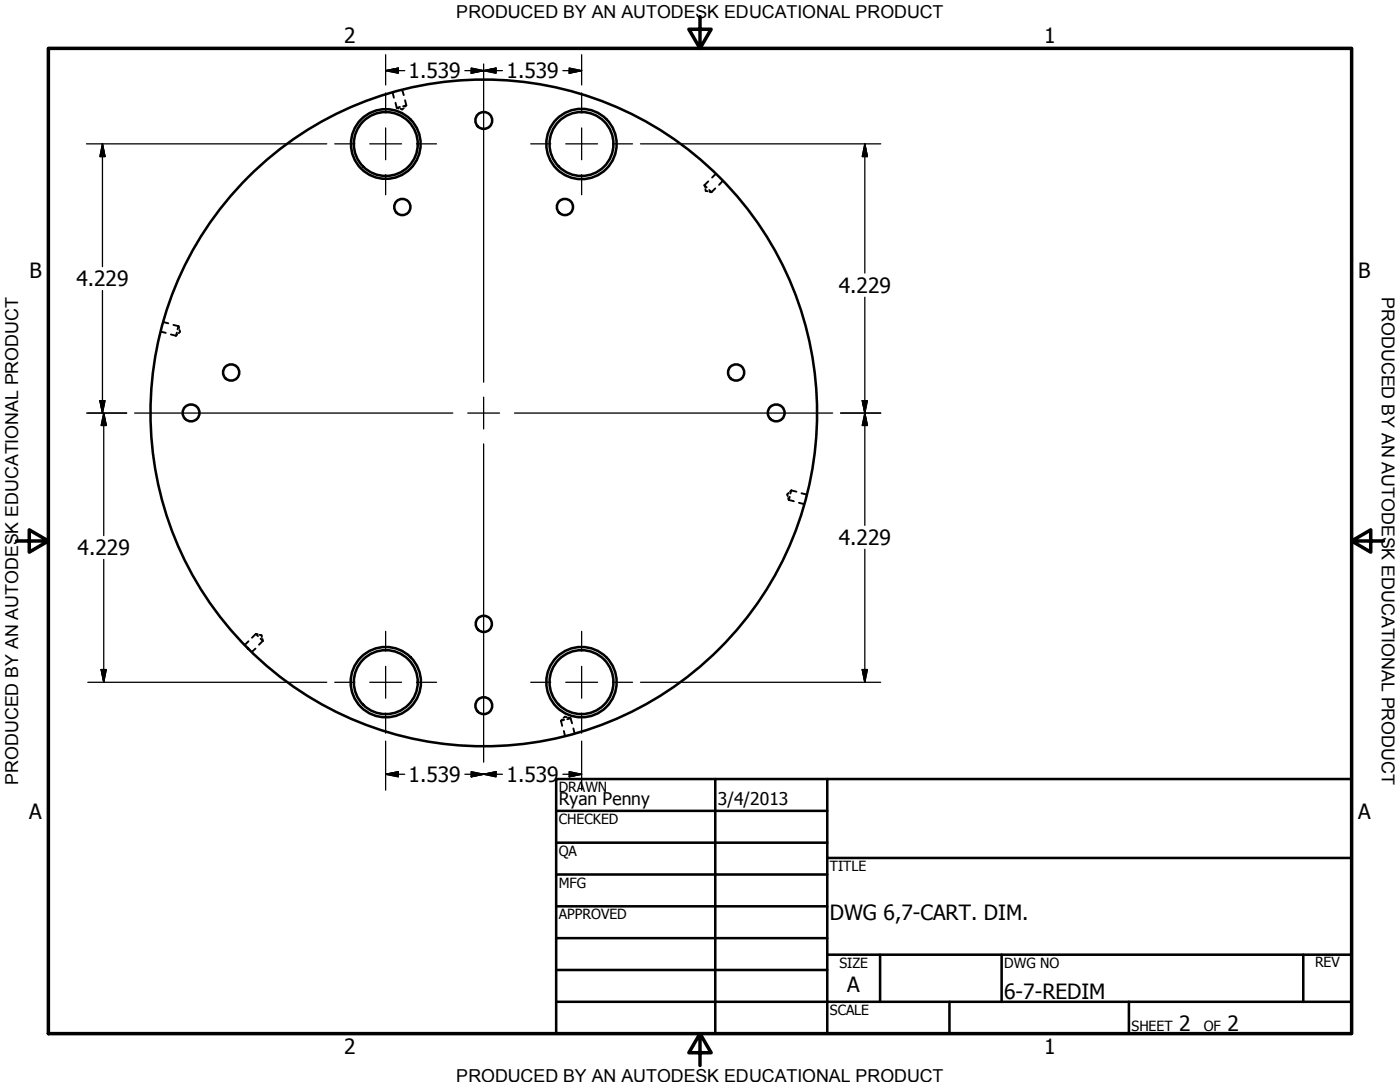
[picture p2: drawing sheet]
<svg xmlns="http://www.w3.org/2000/svg" width="279mm" height="216mm" viewBox="0 0 279 216" stroke-linecap="round" stroke-linejoin="round" font-family="sans-serif">
<!-- layer: Title (ANSI) -->
<g fill="none" stroke="#000" stroke-width=".51">
<path d="M145.8 75.5a1.62 1.62 0 0 1 .6-2.7 1.62 1.62 0 0 1 2.1 1.7 1.62 1.62 0 0 1-2.4 1.2l-.3-.2"/>
<circle cx="77" cy="28.7" r="7"/>
<circle cx="77" cy="28.7" r="6.4"/>
<circle cx="96.6" cy="24" r="1.68"/>
<circle cx="116" cy="28.7" r="7"/>
<circle cx="116" cy="28.7" r="6.4"/>
<circle cx="80.3" cy="41.3" r="1.62"/>
<circle cx="112.7" cy="41.3" r="1.62"/>
<circle cx="46.1" cy="74.3" r="1.62"/>
<circle cx="38.1" cy="82.4" r="1.68"/>
<circle cx="96.6" cy="82.4" r="66.5"/>
<circle cx="154.9" cy="82.4" r="1.68"/>
<circle cx="77" cy="136.1" r="7"/>
<circle cx="77" cy="136.1" r="6.4"/>
<circle cx="96.6" cy="124.5" r="1.62"/>
<circle cx="116" cy="136.1" r="7"/>
<circle cx="116" cy="136.1" r="6.4"/>
<circle cx="96.6" cy="140.8" r="1.68"/>
</g>
<!-- layer: Visible (ANSI) -->
<g fill="none" stroke="#000" stroke-width=".38">
<path d="M78.4 18.5l.2 1M80.3 18l.3 1M78.9 20.5l.3 1M79.2 21.5l.4 .2M79.8 21.3l-.6 .2M80.6 21.6l-.3 .2-.4-.1M80.8 20l.3 1M81.1 21l-.6 .2M81.1 21l-.3 .3M140.6 37l.4 .4M140.6 37l.1 .3M140.8 37.7v.4l.4 .1"/>
<path d="M141.4 36.2l-.8 .8M141.5 37.9l.5 .5M141.6 38.3l.4 .1M142.7 37.6l-.7 .8M142.8 34.7l-.7 .7M144.2 36.1l-.7 .8M32.1 66.2l1 .2M32.6 64.3l1 .2M34.1 66.7l1 .3M34.6 64.8l1 .3M35.3 66.4l-.2 .6M35.4 66.7l-.3 .3"/>
<path d="M35.6 65.1l-.2 .6M35.6 65.1l.2 .4M35.8 65.8l.1 .4-.2 .3M157.3 99.4l.1 .4M157.4 98.4l-.3 .3 .1 .3M157.4 99.8l1 .2M157.6 99.1l-.2 .7M157.9 97.9l-.2 .6M157.9 97.9l-.2 .2M157.9 97.9l1 .2M160 98.4l1 .3M159.4 100.3l1.1 .3"/>
<path d="M49.6 128l-.8 .7M51 129.4l-.8 .7M51.1 126.5l.4 .4M51.1 126.5l.3 .1M51.1 126.5l-.8 .8M51.8 126.7h.4l.1 .4M52 127.4l.5 .5M52.4 127.5l.1 .4M52.5 127.9l-.8 .8M112 143.8l.2 1M112.2 143.6l-.2 .2M112.5 145.9l.3 1"/>
<path d="M112.6 143.6l-.6 .2M113.2 143.1l-.4-.1-.3 .3M113.5 143.2l.4 .1M113.9 143.3l-.7 .2M113.9 143.3l.3 1M114.4 145.4l.3 1"/>
</g>
<!-- layer: Hidden (ANSI) -->
<path d="M9.7 9.7h260v196.5h-260zM139.7 3.3v6.4l-2.2-3.9h4.4l-2.2 3.9M3.3 107.9h6.4l-3.9-2.2v4.5l3.9-2.3M269.7 107.9l3.9 2.3v-4.5l-3.9 2.2h6.4M139.7 206.2l2.2 3.9h-4.4l2.2-3.9v6.4" fill="none" stroke="#000" stroke-width=".7"/>
<!-- layer: Border (ANSI) -->
<g fill="none" stroke="#000" stroke-width=".51">
<path d="M111 155.4h158.7v50.8h-158.7zM142.7 155.4v50.8M165.1 155.4v50.8M111 161.8h54.1M111 168.1h54.1M111 174.5h54.1M165.1 171.2h104.6M111 180.8h54.1M111 187.2h54.1M111 193.5h54.1M111 199.9h158.7M165.1 190.5h104.6"/>
<path d="M175.6 190.5v9.4M189.5 199.9v6.3M199.9 190.5v9.4M225.3 199.9v6.3M260.1 190.5v9.4"/>
</g>
<!-- layer: Center Mark (ANSI) -->
<g fill="none" stroke="#000" stroke-width=".25">
<path d="M77 18.5v4M96.5 12.8v63.5M116.1 18.5v4M66.8 28.7h4M73.8 28.7h6.3M77 25.5v6.4M77 34.9v4M83.1 28.7h4M105.9 28.7h4M112.9 28.7h6.4M116.1 25.5v6.4M116.1 34.9v4"/>
<path d="M122.2 28.7h4M96.5 79.2v6.4M26.9 82.4h63.5M93.3 82.4h6.4M96.5 88.6v63.5M102.7 82.4h63.5M66.8 136.1h4M73.8 136.1h6.3M77 126v3.9M77 133v6.3M83.1 136.1h4M105.9 136.1h4"/>
<path d="M112.9 136.1h6.4M116.1 126v3.9M116.1 133v6.3M122.2 136.1h4M77 142.3v4M116.1 142.3v4"/>
</g>
<!-- layer: Dimension (ANSI) -->
<g fill="none" stroke="#000" stroke-width=".25">
<path d="M77 14.1l2.5-.5v1zM77 14.1h3.8M77 10.9v6.1M92.8 14.1h7.5M94 13.6l2.5 .5-2.5 .5zM96.5 14.1l2.5-.5v1zM112.3 14.1h3.8M113.6 13.6l2.5 .5-2.5 .5zM116.1 10.9v6.1M17.3 28.7h47.9M20.4 28.7l.6 2.5h-1.1zM20.4 28.7v24.5"/>
<path d="M127.8 28.7h48M172.6 28.7l.5 2.5h-1zM172.6 28.7v25.8M20.4 58v24.4M172.6 59.3v45.5M19.9 79.9h1.1l-.6 2.5zM172.1 79.9h1l-.5 2.5zM17.3 82.4h8M20.7 82.4l.5 2.5h-1zM20.7 82.4v24.5M167.8 82.4h8M172.6 82.4l.5 2.5h-1z"/>
<path d="M20.7 111.6v24.5M172.6 109.6v26.5M17.5 136.1h47.7M20.2 133.6h1l-.5 2.5zM127.8 136.1h48M172.1 133.6h1l-.5 2.5zM77 154.5l2.5-.5v1zM77 147.9v9.8M77 154.5h3.8M92.8 154.5h7.5M94 154l2.5 .5-2.5 .5zM96.5 154.5l2.5-.5v1z"/>
<path d="M112.3 154.5h3.8M113.6 154l2.5 .5-2.5 .5zM116.1 147.9v9.8"/>
</g>
<g fill="#000" stroke="#000" stroke-width=".25">
<path d="M77 14.1l2.5-.5zM77 14.1l2.5-.5v1zM94 14.6l2.5-.5zM94 13.6l2.5 .5-2.5 .5zM96.5 14.1l2.5-.5zM96.5 14.1l2.5-.5v1zM113.6 14.6l2.5-.5zM113.6 13.6l2.5 .5-2.5 .5zM20.4 28.7l.6 2.5zM20.4 28.7l.6 2.5h-1.1zM172.6 28.7l.5 2.5zM172.6 28.7l.5 2.5h-1z"/>
<path d="M19.9 79.9l.5 2.5zM19.9 79.9h1.1l-.6 2.5zM172.1 79.9l.5 2.5zM172.1 79.9h1l-.5 2.5zM20.7 82.4l.5 2.5zM20.7 82.4l.5 2.5h-1zM172.6 82.4l.5 2.5zM172.6 82.4l.5 2.5h-1zM20.2 133.6l.5 2.5zM20.2 133.6h1l-.5 2.5zM172.1 133.6l.5 2.5zM172.1 133.6h1l-.5 2.5z"/>
<path d="M77 154.5l2.5-.5zM77 154.5l2.5-.5v1zM94 155l2.5-.5zM94 154l2.5 .5-2.5 .5zM96.5 154.5l2.5-.5zM96.5 154.5l2.5-.5v1zM113.6 155l2.5-.5zM113.6 154l2.5 .5-2.5 .5z"/>
</g>
<g font-size="4.2">
<text x="68.7" y="8.6">2</text>
<text x="208.4" y="8.6">1</text>
<text x="81.5" y="15.6">1.539</text>
<text x="101.1" y="15.6">1.539</text>
<text x="5.9" y="55.5">B</text>
<text x="15.2" y="57.1">4.229</text>
<text x="167.4" y="58.4">4.229</text>
<text x="271.1" y="55.5">B</text>
<text x="15.5" y="110.8">4.229</text>
<text x="167.4" y="108.7">4.229</text>
<text x="81.5" y="156">1.539</text>
<text x="101.1" y="156">1.539</text>
<text x="5.8" y="163.4">A</text>
<text x="271" y="163.4">A</text>
<text x="165.6" y="183.5">DWG 6,7-CART. DIM.</text>
<text x="169.1" y="198">A</text>
<text x="200.4" y="199.3">6-7-REDIM</text>
<text x="235.3" y="205.7">2</text>
<text x="245" y="205.7">2</text>
<text x="68.7" y="210.3">2</text>
<text x="208.4" y="210.3">1</text>
</g>
<g font-size="3.6">
<text x="91.1" y="3.6">PRODUCED BY AN AUTODESK EDUCATIONAL PRODUCT</text>
<text x="275.8" y="59.3" transform="rotate(90 275.8 59.3)">PRODUCED BY AN AUTODESK EDUCATIONAL PRODUCT</text>
<text x="3.6" y="156.6" transform="rotate(-90 3.6 156.6)">PRODUCED BY AN AUTODESK EDUCATIONAL PRODUCT</text>
<text x="91.1" y="215.9">PRODUCED BY AN AUTODESK EDUCATIONAL PRODUCT</text>
</g>
<g font-size="3.5">
<text x="111.5" y="160.6">Ryan Penny</text>
<text x="143.3" y="160.7">3/4/2013</text>
</g>
<g font-size="2.8">
<text x="111.5" y="158">DRAWN</text>
<text x="111.5" y="164.4">CHECKED</text>
<text x="111.5" y="170.8">QA</text>
<text x="165.6" y="173.7">TITLE</text>
<text x="111.5" y="177.1">MFG</text>
<text x="111.5" y="183.5">APPROVED</text>
<text x="167.5" y="193.1">SIZE</text>
<text x="200.4" y="193.1">DWG NO</text>
<text x="262.4" y="193">REV</text>
<text x="165.6" y="202.5">SCALE</text>
<text x="225.8" y="205.7">SHEET</text>
<text x="240.2" y="205.7">OF</text>
</g>
</svg>
